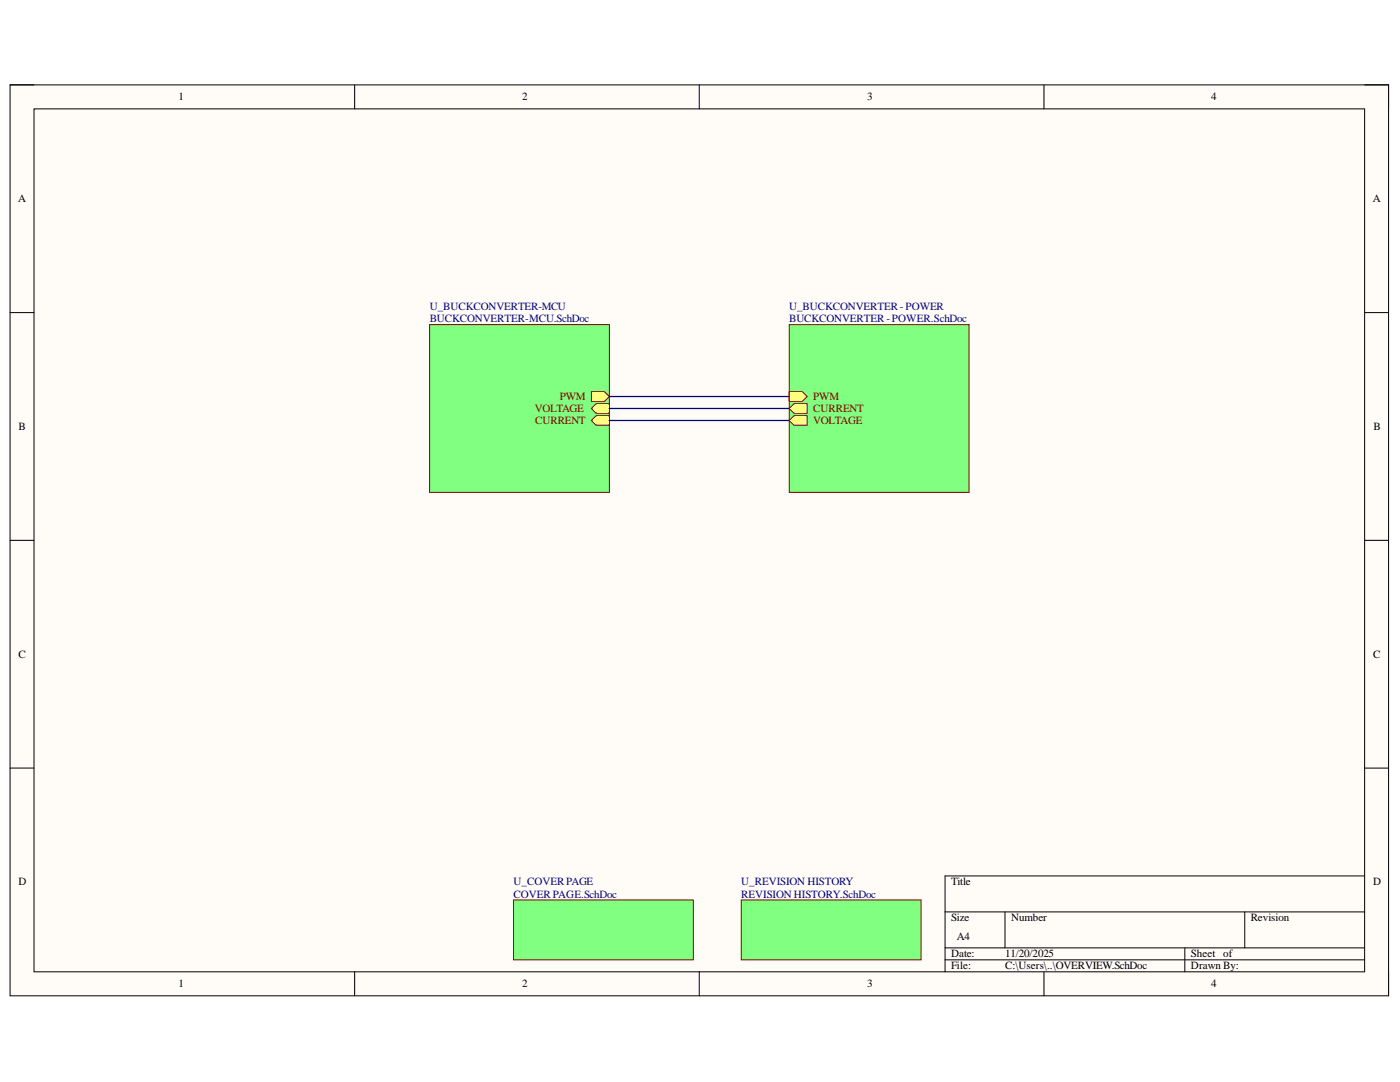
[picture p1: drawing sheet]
<svg xmlns="http://www.w3.org/2000/svg" width="279mm" height="216mm" viewBox="0 0 279 216" stroke-linecap="round" stroke-linejoin="round" font-family="sans-serif">
<path d="M2 16.9h275.1v181.8h-275.1z" fill-rule="evenodd" fill="#fffcf8"/>
<path d="M2 16.9h275.1v181.8h-275.1z" fill="none" stroke="#000" stroke-width=".2"/>
<path d="M6.8 21.7h265.5v172.2h-265.5z" fill-rule="evenodd" fill="#fffcf8"/>
<g fill="none" stroke="#000" stroke-width=".2">
<path d="M2 16.9h4.8M70.8 16.9v4.8M139.6 16.9v4.8M208.3 16.9v4.8M272.3 16.9h4.8v4.8M6.8 21.7h265.5v172.2h-265.5zM2 62.4h4.8M272.3 62.4h4.8M2 107.8h4.8M272.3 107.8h4.8M2 153.3h4.8M272.3 153.3h4.8"/>
<path d="M272.3 174.8h-83.7v19.1M70.8 193.9v4.8M139.6 193.9v4.8M188.6 182h83.7M188.6 189.1h83.7M188.6 191.5h83.7M200.6 182v7.1M208.3 193.9v4.8M236.5 189.1v4.8M248.4 182v7.1M277.1 193.9v4.8"/>
</g>
<path d="M85.7 64.8h35.9v33.5h-35.9z" fill-rule="evenodd" fill="#80ff80"/>
<path d="M85.7 64.8h35.9v33.5h-35.9z" fill="none" stroke="#800000" stroke-width=".2"/>
<path d="M118 78.2h2.7l.9 .9-.9 1h-2.7z" fill-rule="evenodd" fill="#ffff80"/>
<path d="M118 78.2h2.7l.9 .9-.9 1h-2.7z" fill="none" stroke="#800000" stroke-width=".2"/>
<path d="M118 81.5l1-.9h2.6v1.9h-2.6z" fill-rule="evenodd" fill="#ffff80"/>
<path d="M118 81.5l1-.9h2.6v1.9h-2.6z" fill="none" stroke="#800000" stroke-width=".2"/>
<path d="M118 83.9l1-1h2.6v2h-2.6z" fill-rule="evenodd" fill="#ffff80"/>
<path d="M118 83.9l1-1h2.6v2h-2.6z" fill="none" stroke="#800000" stroke-width=".2"/>
<path d="M157.5 64.8h35.9v33.5h-35.9z" fill-rule="evenodd" fill="#80ff80"/>
<path d="M157.5 64.8h35.9v33.5h-35.9z" fill="none" stroke="#800000" stroke-width=".2"/>
<path d="M157.5 78.2h2.6l1 .9-1 1h-2.6z" fill-rule="evenodd" fill="#ffff80"/>
<path d="M157.5 78.2h2.6l1 .9-1 1h-2.6z" fill="none" stroke="#800000" stroke-width=".2"/>
<path d="M157.5 81.5l1-.9h2.6v1.9h-2.6z" fill-rule="evenodd" fill="#ffff80"/>
<path d="M157.5 81.5l1-.9h2.6v1.9h-2.6z" fill="none" stroke="#800000" stroke-width=".2"/>
<path d="M157.5 83.9l1-1h2.6v2h-2.6z" fill-rule="evenodd" fill="#ffff80"/>
<path d="M157.5 83.9l1-1h2.6v2h-2.6z" fill="none" stroke="#800000" stroke-width=".2"/>
<path d="M102.5 179.6h35.9v11.9h-35.9z" fill-rule="evenodd" fill="#80ff80"/>
<path d="M102.5 179.6h35.9v11.9h-35.9z" fill="none" stroke="#800000" stroke-width=".2"/>
<path d="M147.9 179.6h35.9v11.9h-35.9z" fill-rule="evenodd" fill="#80ff80"/>
<path d="M147.9 179.6h35.9v11.9h-35.9z" fill="none" stroke="#800000" stroke-width=".2"/>
<path d="M121.6 79.1h35.9M121.6 81.5h35.9M121.6 83.9h35.9" fill="none" stroke="#000080" stroke-width=".25"/>
<g font-size="2.2">
<text x="35.6" y="20">1</text>
<text x="104.2" y="20">2</text>
<text x="173.1" y="20">3</text>
<text x="241.7" y="20">4</text>
<text x="3.6" y="40.3">A</text>
<text x="274" y="40.3">A</text>
<text x="3.7" y="85.8">B</text>
<text x="274.1" y="85.8">B</text>
<text x="3.7" y="131.2">C</text>
<text x="274" y="131.2">C</text>
<text x="3.7" y="176.6">D</text>
<text x="189.8" y="176.6">Title</text>
<text x="274" y="176.6">D</text>
<text x="189.8" y="183.8">Size</text>
<text x="201.8" y="183.8">Number</text>
<text x="249.6" y="183.8">Revision</text>
<text x="189.8" y="191">Date:</text>
<text x="191" y="187.5">A4</text>
<text x="200.6" y="191">11/20/2025</text>
<text x="237.7" y="191">Sheet of</text>
<text x="35.6" y="197">1</text>
<text x="104.2" y="197">2</text>
<text x="173.1" y="197">3</text>
<text x="189.8" y="193.4">File:</text>
<text x="200.6" y="193.4">C:\Users\..\OVERVIEW.SchDoc</text>
<text x="237.7" y="193.4">Drawn By:</text>
<text x="241.7" y="197">4</text>
</g>
<g font-size="2.2" fill="#000080">
<text x="85.8" y="61.9">U_BUCKCONVERTER-MCU</text>
<text x="85.8" y="64.3">BUCKCONVERTER-MCU.SchDoc</text>
<text x="157.5" y="61.9">U_BUCKCONVERTER-POWER</text>
<text x="157.5" y="64.3">BUCKCONVERTER-POWER.SchDoc</text>
<text x="102.5" y="176.6">U_COVERPAGE</text>
<text x="102.5" y="179.1">COVERPAGE.SchDoc</text>
<text x="147.9" y="176.6">U_REVISION HISTORY</text>
<text x="147.9" y="179.1">REVISION HISTORY.SchDoc</text>
</g>
<g font-size="2.2" fill="#800000">
<text x="106.7" y="82.2">VOLTAGE</text>
<text x="111.7" y="79.8">PWM</text>
<text x="162.3" y="79.8">PWM</text>
<text x="162.3" y="82.2">CURRENT</text>
<text x="106.8" y="84.6">CURRENT</text>
<text x="162.3" y="84.6">VOLTAGE</text>
</g>
</svg>
